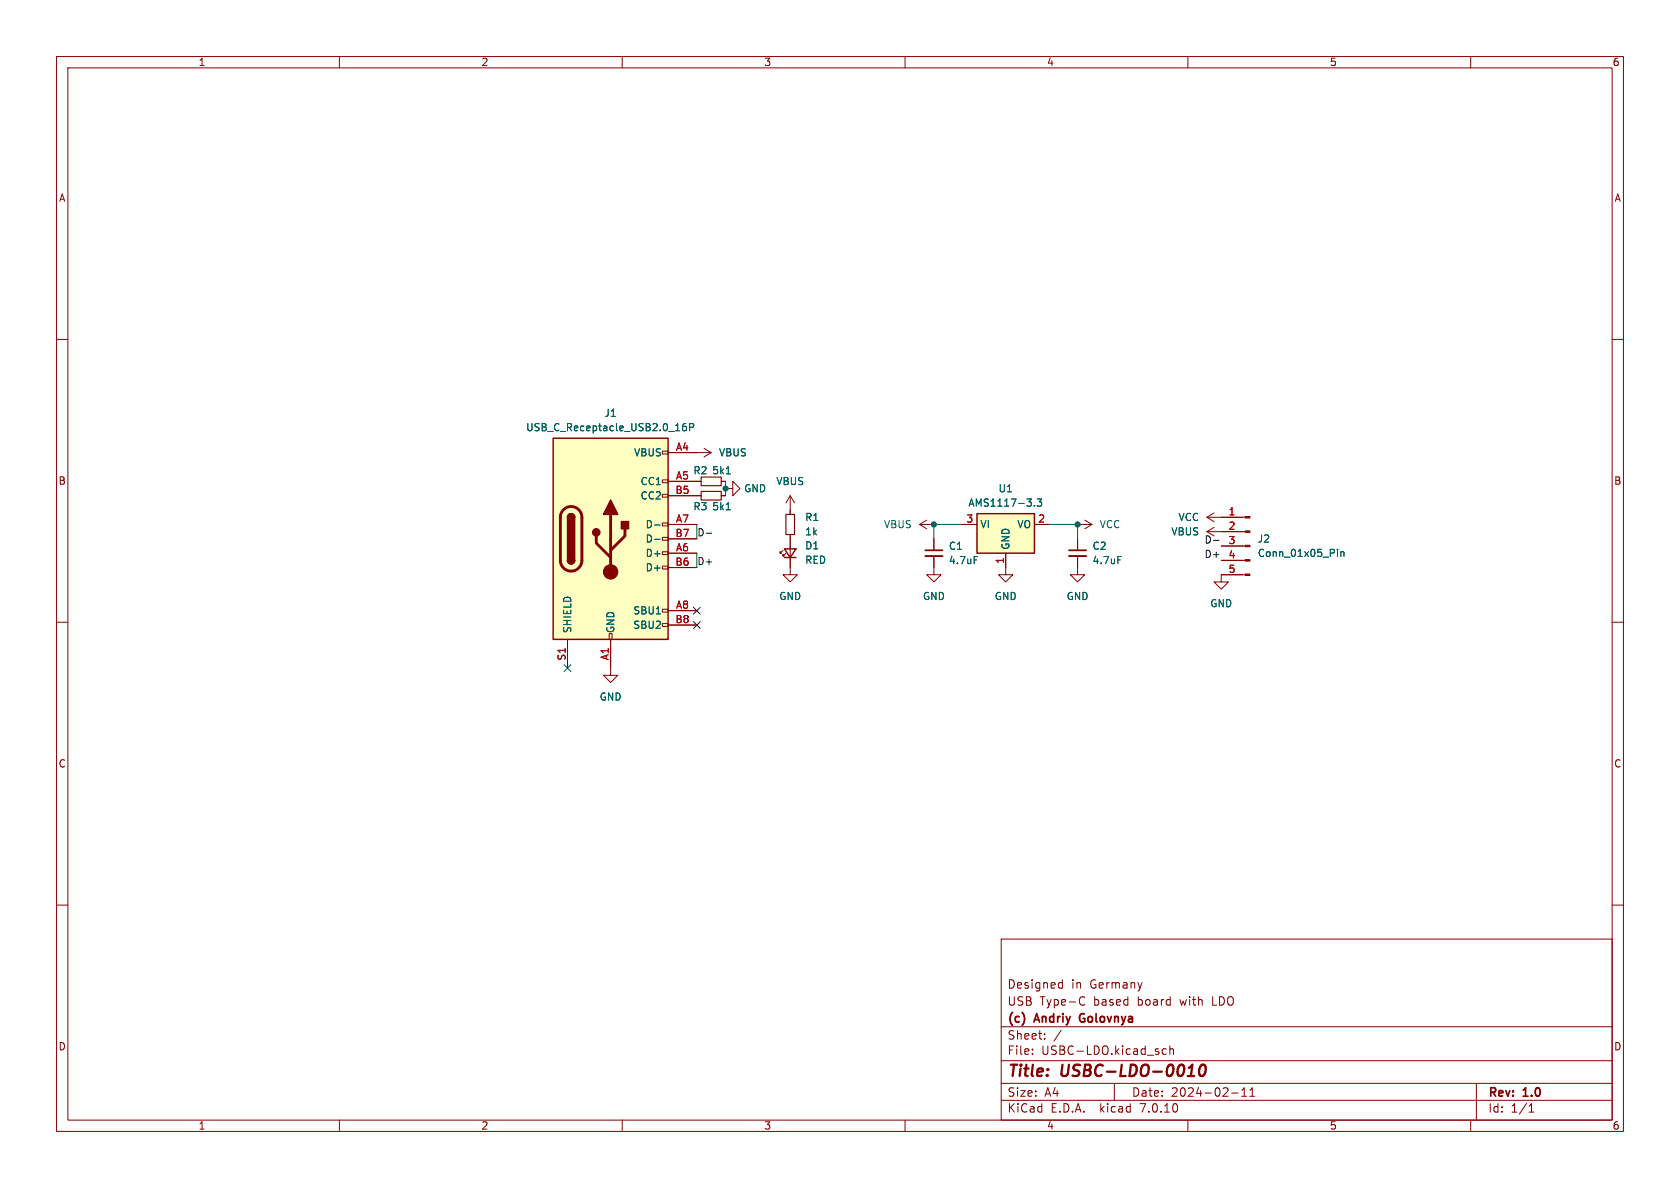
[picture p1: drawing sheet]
<svg xmlns="http://www.w3.org/2000/svg" width="297mm" height="210mm" viewBox="0 0 297 210" stroke-linecap="round" stroke-linejoin="round" font-family="sans-serif">
<g fill="none" stroke="#840000" stroke-width=".18">
<path d="M10 10h277v190h-277zM12 12h273v186h-273zM60 10v2M110 10v2M160 10v2M210 10v2M260 10v2M10 60h2M285 60h2M117.1 79.8h1v.5h-1zM124.5 79.2l1.2 .8M117.1 97.5h1v.5h-1z"/>
<path d="M117.1 95h1v.5h-1zM117.1 92.5h1v.5h-1zM117.1 87.4h1v.5h-1zM117.1 84.8h1v.5h-1zM118.1 92.7h5.1M118.1 80h7.6M118.1 85.1h5.9M118.1 97.8h5.1M118.1 87.6h5.9M118.1 95.3h5.1M125.7 80l-1.2 .8M127.5 85.1h.8"/>
<path d="M127.5 87.6h.8M128.3 86.4h1.2v-1.3l1.3 1.3-1.3 1.2v-1.2M138.4 97.3l-.5 .5v-.3v.3h.3M138.9 97.8l-.5 .5v-.3v.3h.3M139.7 94.5v7.1h1.3l-1.3 1.3-1.3-1.3h1.3M139.7 87.6v3.3M139.7 87.6l-.8 1.3M139.7 87.6l.8 1.3M162.6 92.7h2.5M162.6 92.7l1.2 .8M163.8 91.9l-1.2 .8M165.1 98.3v3.3h1.3l-1.3 1.3-1.3-1.3h1.3"/>
<path d="M165.1 95.3v2M170.2 92.7h2.5M177.8 97.8v3.8h1.3l-1.3 1.3-1.3-1.3h1.3M182.9 92.7h2.5M190.5 98.3v3.3h1.3l-1.3 1.3-1.3-1.3h1.3M190.5 92.7h2.5M190.5 95.3v2M191.8 91.9l1.2 .8M193 92.7l-1.2 .8M213.4 94h6.7M213.4 91.4h6.7M213.4 94l1.2 .7"/>
<path d="M213.4 91.4l1.2 .8M214.6 93.2l-1.2 .8M214.6 90.7l-1.2 .7M215.9 99.1h4.2M215.9 96.5h4.2M10 110h2M100.3 113v5.1M107.7 112h.5v1h-.5zM107.9 113v6.4h1.3l-1.3 1.3-1.2-1.3h1.2M117.1 110.2h1v.5h-1zM117.1 107.7h1v.5h-1zM117.1 100.1h1v.5h-1z"/>
<path d="M118.1 108h5.1M118.1 100.3h5.1M118.1 110.5h5.1M220.1 101.6h-4.2v1.3h1.3l-1.3 1.2-1.3-1.2h1.3M285 110h2M10 160h2M285 160h2M177 166h108v32h-108zM187.4 173.7l.4 .1M187.8 173.2v1.5M187.8 174.6l-.4 .1M191.1 176.3l.4-.1 .2 .1"/>
<path d="M191.7 177.6l-.2 .1-.4-.1M60 198v2M110 198v2M160 198v2M177 194.5h108M177 191.5h108M177 187.5h108M177 181.5h108M182.5 186.3v.1M182.5 185.5v.1M184.7 183.6v.1M184.7 182.8v.1"/>
<path d="M187.6 182.1l-1.3 2M197 191.5v3M206.2 185.5l-.5-.1-.2 .3v.4l.1 .2h.6M206.8 185.5l.2-.1 .4 .1 .1 .9M206.8 184.9v1.5M210 198v2M217.7 193.2h1.2M219.5 193.8h.9M219.5 192.7l.5-.4v1.5M221 193.8h.8M221 192.7l.4-.4v1.5M260 198v2"/>
<path d="M261 191.5v6.5M270.3 196.6h.9M270.3 195.5l.4-.4v1.5"/>
</g>
<path d="M210 190.2h1.1M210.6 188.5l.2-.3-.3 2M212.3 188.4a.46 .46 0 0 1 .5-.2 .46 .46 0 0 1 .3 .4 1.15 1.15 0 0 1-.8 1.6l-.1-.1a1.54 1.54 0 0 1 .1-1.7z" fill="none" stroke="#840000" stroke-width=".4"/>
<path d="M163.6 97.3h3M189 97.3h3M191 179.4l-.2 .4 .2 .7" fill="none" stroke="#840000" stroke-width=".3"/>
<path d="M97.8 77.5h20.3v35.5h-20.3zM100.3 99.1a.64 .64 0 0 0 .7 .6 .64 .64 0 0 0 .6-.6M100.3 91.4a.64 .64 0 0 1 .7-.6 .64 .64 0 0 1 .6 .6M138.7 97h2l-1 1.6zM138.7 98.6h2M172.7 90.8h10.2v7h-10.2z" fill="none" stroke="#840000" stroke-width=".25"/>
<g fill="#ffffc2" stroke="#ffffc2" stroke-width=".18">
<path d="M172.7 90.8h10.2v7h-10.2z"/>
<path d="M97.8 77.5h20.3v35.5h-20.3z"/>
</g>
<g fill="none" stroke="#006464" stroke-width=".18">
<path d="M121.3 74.9h-.4a.86 .86 0 0 0 0 1.2l.4-.1 .1-.4-.3-.2h-.3l-.2 .2M121.9 75.5h.6l.1-.2v-.3l-.7-.1v1.2M115.7 92.8h1M115.7 95.3h1M128.4 83.8h.7M128.4 90.1h.7M172.2 98.4h.6M182.9 89.4v.1M183.4 88.2h.7l-.4 .5 .4 .1v.6l-.2 .1-.5-.1M197.6 98.4h.6M236.5 97.1v.1M236.5 97.5v.9"/>
<path d="M237.1 97.5v.9M237.1 97.6l.1-.1 .3 .1 .1 .8"/>
</g>
<path d="M163.6 98.3h3M189 98.3h3" fill="none" stroke="#840000" stroke-width=".33"/>
<path d="M124 84.3h3.5v1.6h-3.5zM124 86.9h3.5v1.5h-3.5zM138.9 90.9h1.6v3.6h-1.6z" fill="none" stroke="#840000" stroke-width=".2"/>
<path d="M99.6 90.1a1.9 1.9 0 0 1 2.1-.4 1.9 1.9 0 0 1 1.2 1.7v7.7a1.91 1.91 0 0 1-1.9 1.9 1.91 1.91 0 0 1-1.9-1.9v-7.8l.1-.7zM105.4 94.7v1.3l2.5 2.6M107.9 90.9v10.2M110.5 93.5v1.2l-2.6 2.6" fill="none" stroke="#840000" stroke-width=".51"/>
<g fill="#840000" stroke="#840000" stroke-width=".25">
<path d="M100.3 99.1h1.3a.64 .64 0 0 1-.6 .6 .64 .64 0 0 1-.7-.6z"/>
<path d="M100.3 91.4h1.3v7.7h-1.3z"/>
<path d="M100.5 91a.64 .64 0 0 1 .7-.1 .64 .64 0 0 1 .4 .5h-1.3z"/>
<path d="M107.9 88.4l1.3 2.5h-2.5z"/>
<path d="M109.9 92.2h1.2v1.3h-1.2z"/>
<circle cx="105.4" cy="94.1" r=".63"/>
</g>
<g fill="#840000" stroke="#840000" stroke-width=".18">
<path d="M220.1 101.5h.9v.2h-.9z"/>
<path d="M220.1 98.9h.9v.3h-.9z"/>
<path d="M220.1 96.4h.9v.2h-.9z"/>
<path d="M220.1 93.9h.9v.2h-.9z"/>
<path d="M220.1 91.3h.9v.3h-.9z"/>
<circle cx="107.9" cy="101.1" r="1.27"/>
</g>
<path d="M124.9 94.3h.9M214.5 95.5h1" fill="none" stroke="#0f0f0f" stroke-width=".18"/>
<path d="M123.2 92.7v2.6M123.2 97.8v2.5M128.3 85.1v2.5M170.2 92.7h-5.1v2.6M185.4 92.7h5.1v2.6" fill="none" stroke="#009600" stroke-width=".18"/>
<path d="M99.7 117.5l1.2 1.2M100.9 117.5l-1.2 1.2M122.6 109.9l1.2 1.2M122.6 107.3l1.2 1.3M123.8 109.9l-1.2 1.2M123.8 107.3l-1.2 1.3" fill="none" stroke="#000084" stroke-width=".18"/>
<g fill="#009600" stroke="#009600" stroke-width=".18">
<circle cx="190.5" cy="92.7" r=".46"/>
<circle cx="165.1" cy="92.7" r=".46"/>
<circle cx="128.3" cy="86.4" r=".46"/>
</g>
<g font-size="2.8" fill="#840000">
<text x="178" y="190.9">Title:</text>
<text x="187.7" y="190.9">USBC-LDO-0010</text>
</g>
<g font-size="2.1" fill="#840000">
<text x="178" y="178">USB</text>
<text x="178" y="175">Designed</text>
<text x="183.8" y="178">Type-C</text>
<text x="189.4" y="175">in</text>
<text x="192.7" y="175">Germany</text>
<text x="193.4" y="178">based</text>
<text x="201.3" y="178">board</text>
<text x="208.9" y="178">with</text>
<text x="214.7" y="178">LDO</text>
<text x="178" y="184">Sheet:</text>
<text x="178" y="181.2">(c)</text>
<text x="183" y="181.2">Andriy</text>
<text x="191.6" y="181.2">Golovnya</text>
<text x="178" y="186.7">File:</text>
<text x="184.1" y="186.7">USBC-LDO.kicad_sch</text>
<text x="178" y="196.9">KiCad</text>
<text x="178" y="194.1">Size:</text>
<text x="184.7" y="194.1">A4</text>
<text x="185.7" y="196.9">E.D.A.</text>
<text x="194.6" y="196.9">kicad</text>
<text x="200" y="194.1">Date:</text>
<text x="201.8" y="196.9">7.0.10</text>
<text x="207" y="194.1">2024-02-11</text>
<text x="263" y="194.3">Rev:</text>
<text x="263" y="196.9">Id:</text>
<text x="267.1" y="196.9">1/1</text>
<text x="269.4" y="194.3">1.0</text>
</g>
<g font-size="1.8" fill="#840000">
<text x="35" y="11.9">1</text>
<text x="85" y="11.9">2</text>
<text x="135" y="11.9">3</text>
<text x="185" y="11.9">4</text>
<text x="235" y="11.9">5</text>
<text x="285" y="11.9">6</text>
<text x="10.3" y="35.9">A</text>
<text x="285.3" y="35.9">A</text>
<text x="10.3" y="85.9">B</text>
<text x="285.3" y="85.9">B</text>
<text x="10.3" y="135.9">C</text>
<text x="285.3" y="135.9">C</text>
<text x="10.3" y="185.9">D</text>
<text x="285.3" y="185.9">D</text>
<text x="35" y="199.9">1</text>
<text x="85" y="199.9">2</text>
<text x="135" y="199.9">3</text>
<text x="185" y="199.9">4</text>
<text x="235" y="199.9">5</text>
<text x="285" y="199.9">6</text>
</g>
<g font-size="1.8" fill="#006464">
<text x="92.9" y="76.4">USB_C_Receptacle_USB2.0_16P</text>
<text x="106.8" y="73.9">J1</text>
<text x="112" y="80.9">VBUS</text>
<text x="127" y="80.9">VBUS</text>
<text x="113.1" y="86">CC1</text>
<text x="113.1" y="88.5">CC2</text>
<text x="122.5" y="84">R2</text>
<text x="125.8" y="84">5k1</text>
<text x="131.5" y="87.2">GND</text>
<text x="137.1" y="86">VBUS</text>
<text x="171.1" y="89.8">AMS1117-3.3</text>
<text x="176.4" y="87.2">U1</text>
<text x="114" y="93.6">D-</text>
<text x="122.5" y="90.4">R3</text>
<text x="125.8" y="90.4">5k1</text>
<text x="142.2" y="92.3">R1</text>
<text x="142.2" y="94.8">1k</text>
<text x="156.2" y="93.6">VBUS</text>
<text x="173.2" y="93.6">VI</text>
<text x="179.7" y="93.6">VO</text>
<text x="194.3" y="93.6">VCC</text>
<text x="207" y="94.8">VBUS</text>
<text x="208.2" y="92.3">VCC</text>
<text x="114" y="98.7">D+</text>
<text x="114" y="101.2">D+</text>
<text x="114" y="96.1">D-</text>
<text x="142.2" y="97.3">D1</text>
<text x="142.2" y="99.9">RED</text>
<text x="167.6" y="97.4">C1</text>
<text x="167.6" y="99.9">4.7uF</text>
<text x="178.7" y="97.3" transform="rotate(-90 178.7 97.3)">GND</text>
<text x="193" y="97.4">C2</text>
<text x="193" y="99.9">4.7uF</text>
<text x="222.3" y="96.1">J2</text>
<text x="222.3" y="98.7">Conn_01x05_Pin</text>
<text x="137.7" y="106.3">GND</text>
<text x="163.1" y="106.3">GND</text>
<text x="175.8" y="106.3">GND</text>
<text x="188.5" y="106.3">GND</text>
<text x="213.9" y="107.5">GND</text>
<text x="101.2" y="112" transform="rotate(-90 101.2 112)">SHIELD</text>
<text x="108.8" y="112" transform="rotate(-90 108.8 112)">GND</text>
<text x="111.9" y="108.8">SBU1</text>
<text x="111.9" y="111.4">SBU2</text>
<text x="105.9" y="124.1">GND</text>
</g>
<g font-size="1.8" fill="#a90000">
<text x="119.4" y="79.8">A4</text>
<text x="119.3" y="87.4">B5</text>
<text x="119.4" y="84.8">A5</text>
<text x="119.3" y="95">B7</text>
<text x="119.4" y="92.5">A7</text>
<text x="170.7" y="92.5">3</text>
<text x="183.4" y="92.5">2</text>
<text x="217.1" y="91.2">1</text>
<text x="217.1" y="93.7">2</text>
<text x="119.3" y="100.1">B6</text>
<text x="119.4" y="97.5">A6</text>
<text x="177.5" y="99.8" transform="rotate(-90 177.5 99.8)">1</text>
<text x="217.1" y="96.3">3</text>
<text x="217.1" y="98.8">4</text>
<text x="217.1" y="101.3">5</text>
<text x="119.4" y="107.7">A8</text>
<text x="119.3" y="110.2">B8</text>
<text x="100.1" y="116.9" transform="rotate(-90 100.1 116.9)">S1</text>
<text x="107.7" y="116.8" transform="rotate(-90 107.7 116.8)">A1</text>
</g>
<g font-size="1.8" fill="#0f0f0f">
<text x="123.2" y="94.9">D-</text>
<text x="123.2" y="100">D+</text>
<text x="212.9" y="98.7">D+</text>
<text x="212.9" y="96.2">D-</text>
</g>
</svg>
